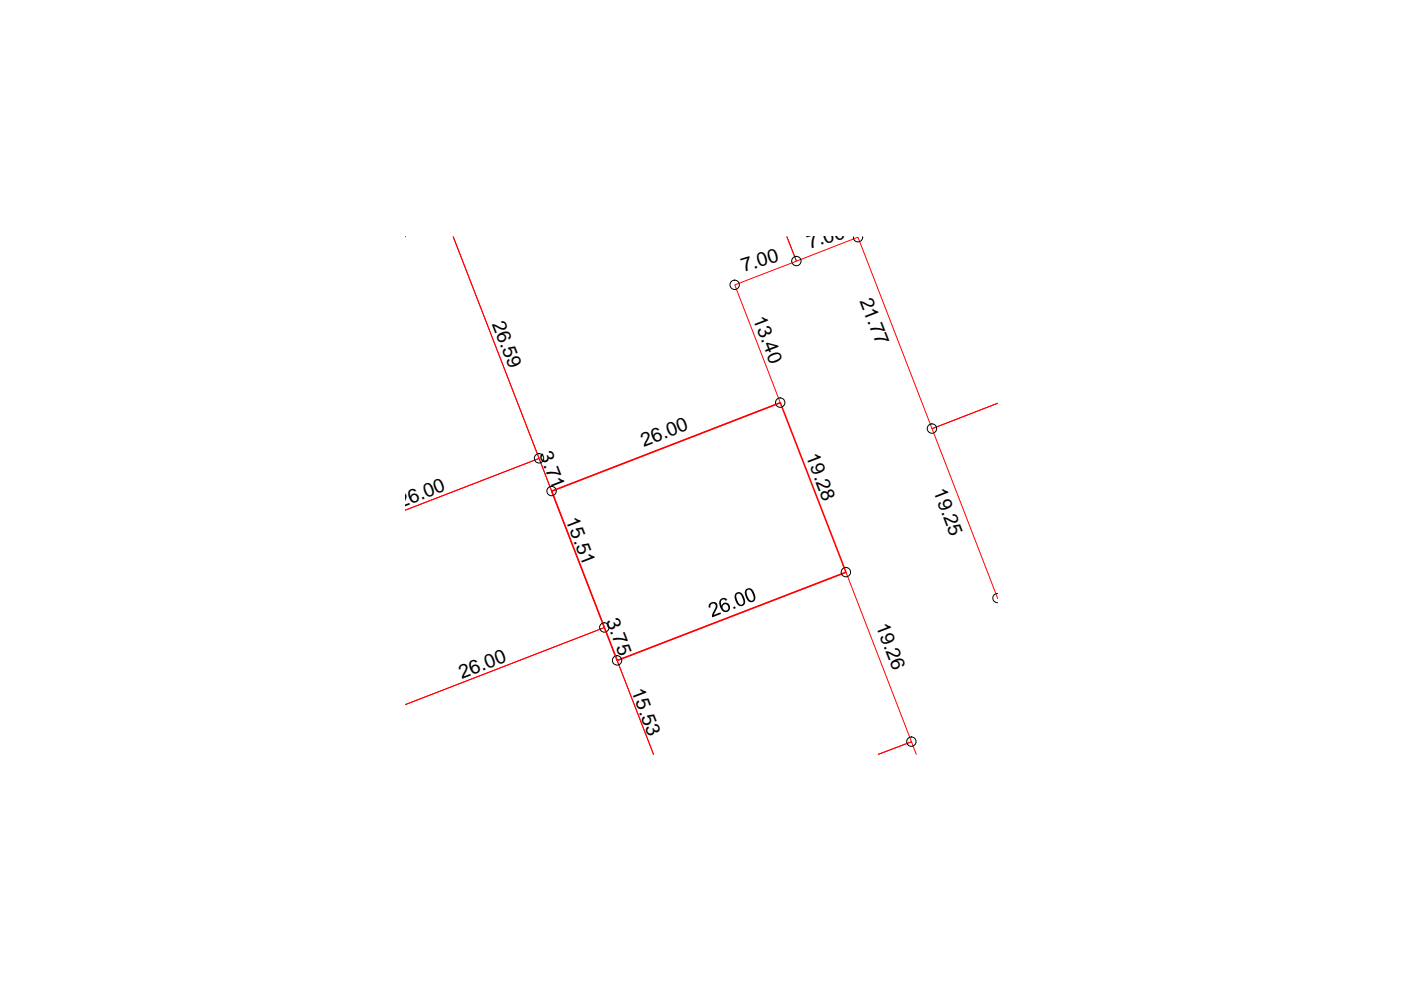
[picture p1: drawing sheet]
<svg xmlns="http://www.w3.org/2000/svg" width="297mm" height="210mm" viewBox="0 0 297 210" stroke-linecap="round" stroke-linejoin="round" font-family="sans-serif">
<path d="M85.9 50.2h.1M211.5 126.9l-13.9-36 13.9-5.4-13.9 5.4-15.7-40.6-13 5.1-2.1-5.2 2.1 5.2-13.1 5 9.6 25-48.4 18.7-20.9-53.9 18.2 47-28.4 11 28.4-11 13.8 35.9-42.2 16.3 42.2-16.3 10.5 26.8-7.7-19.9 48.5-18.7 13.9 36-7.1 2.6 7.1-2.6 1 2.6" fill="none" stroke="#f00" stroke-width=".21"/>
<path d="M117 104.1l48.4-18.7 14 35.9-48.5 18.7z" fill="none" stroke="#f00" stroke-width=".34"/>
<g fill="none" stroke="#000" stroke-width=".21">
<path d="M180.9 50.2a.98 .98 0 0 0 1 1.1 .98 .98 0 0 0 1-1.1M211.5 125.8a1 1 0 0 0-1 1 1 1 0 0 0 1 1"/>
<circle cx="168.8" cy="55.4" r=".99"/>
<circle cx="155.8" cy="60.4" r=".99"/>
<circle cx="114.3" cy="97.2" r=".99"/>
<circle cx="165.4" cy="85.4" r=".99"/>
<circle cx="197.6" cy="90.9" r=".99"/>
<circle cx="116.9" cy="104.1" r=".99"/>
<circle cx="128.1" cy="133" r=".99"/>
<circle cx="179.3" cy="121.3" r=".99"/>
<circle cx="130.8" cy="140" r=".99"/>
<circle cx="193.2" cy="157.2" r=".99"/>
</g>
<g fill="#000">
<path d="M150.4 128l.5-.3 .7-.1 .5 .5v.7l-.8 1.6 1.4-.6 .2 .4-1.9 .7v-.7l.7-1.3 .1-.5-.2-.3-.6-.1-.3 .2v.6l-.4 .1-.1-.5zM155.4 128.7l.4-.1 .2 .3-.4 .2z"/>
<path d="M152.7 127.2l.8-.5 .7 .5-.4 .2-.2-.3h-.4l-.3 .3-.1 .5 .2 .5 .2-.4 .5-.2h.4l.5 .3 .2 .5v.5l-.5 .6-.7 .1-.7-.6-.4-1.2zM153.4 128.2l-.2 .4 .1 .6 .4 .3 .6-.2 .1-.3-.1-.6-.4-.3z"/>
<path d="M156 125.8l.4-.2h.5l.6 .5 .5 1.3-.1 .7-.4 .3-.6 .1-.7-.5-.5-1.3v-.5zM156.2 126.1l-.1 .4 .2 .9 .3 .5 .5 .3a.72 .72 0 0 0 .6-.5 .72 .72 0 0 0-.3-.8l-.2-.6-.4-.4h-.3z"/>
<path d="M158.1 125.1l.4-.3 .5-.1 .7 .6 .4 1.1v.9l-.3 .3-.8 .1-.5-.4-.6-1.3v-.5zM158.4 125.1l-.1 .7 .5 1.2 .4 .4 .4-.1 .2-.6-.5-1.4-.5-.3z"/>
</g>
<g font-size="4.1">
<text x="171.7" y="52.7" transform="rotate(-17 171.7 52.7)">7.00</text>
<text x="157.6" y="57.7" transform="rotate(-17 157.6 57.7)">7.00</text>
<text x="182.2" y="63.8" transform="rotate(69 182.2 63.8)">21.77</text>
<text x="104.3" y="68.7" transform="rotate(69 104.3 68.7)">26.59</text>
<text x="159.6" y="67.6" transform="rotate(69 159.6 67.6)">13.40</text>
<text x="136.5" y="94.8" transform="rotate(-21 136.5 94.8)">26.00</text>
<text x="114.3" y="96.4" transform="rotate(69 114.3 96.4)">3.71</text>
<text x="170.9" y="96.7" transform="rotate(69 170.9 96.7)">19.28</text>
<text x="85" y="107.7" transform="rotate(-21 85 107.7)">26.00</text>
<text x="197.9" y="104.2" transform="rotate(69 197.9 104.2)">19.25</text>
<text x="119.9" y="110.3" transform="rotate(69 119.9 110.3)">15.51</text>
<text x="128.5" y="131.7" transform="rotate(69 128.5 131.7)">3.75</text>
<text x="185.7" y="132.6" transform="rotate(69 185.7 132.6)">19.26</text>
<text x="97.9" y="144" transform="rotate(-21 97.9 144)">26.00</text>
<text x="133.8" y="146.6" transform="rotate(69 133.8 146.6)">15.53</text>
</g>
</svg>
